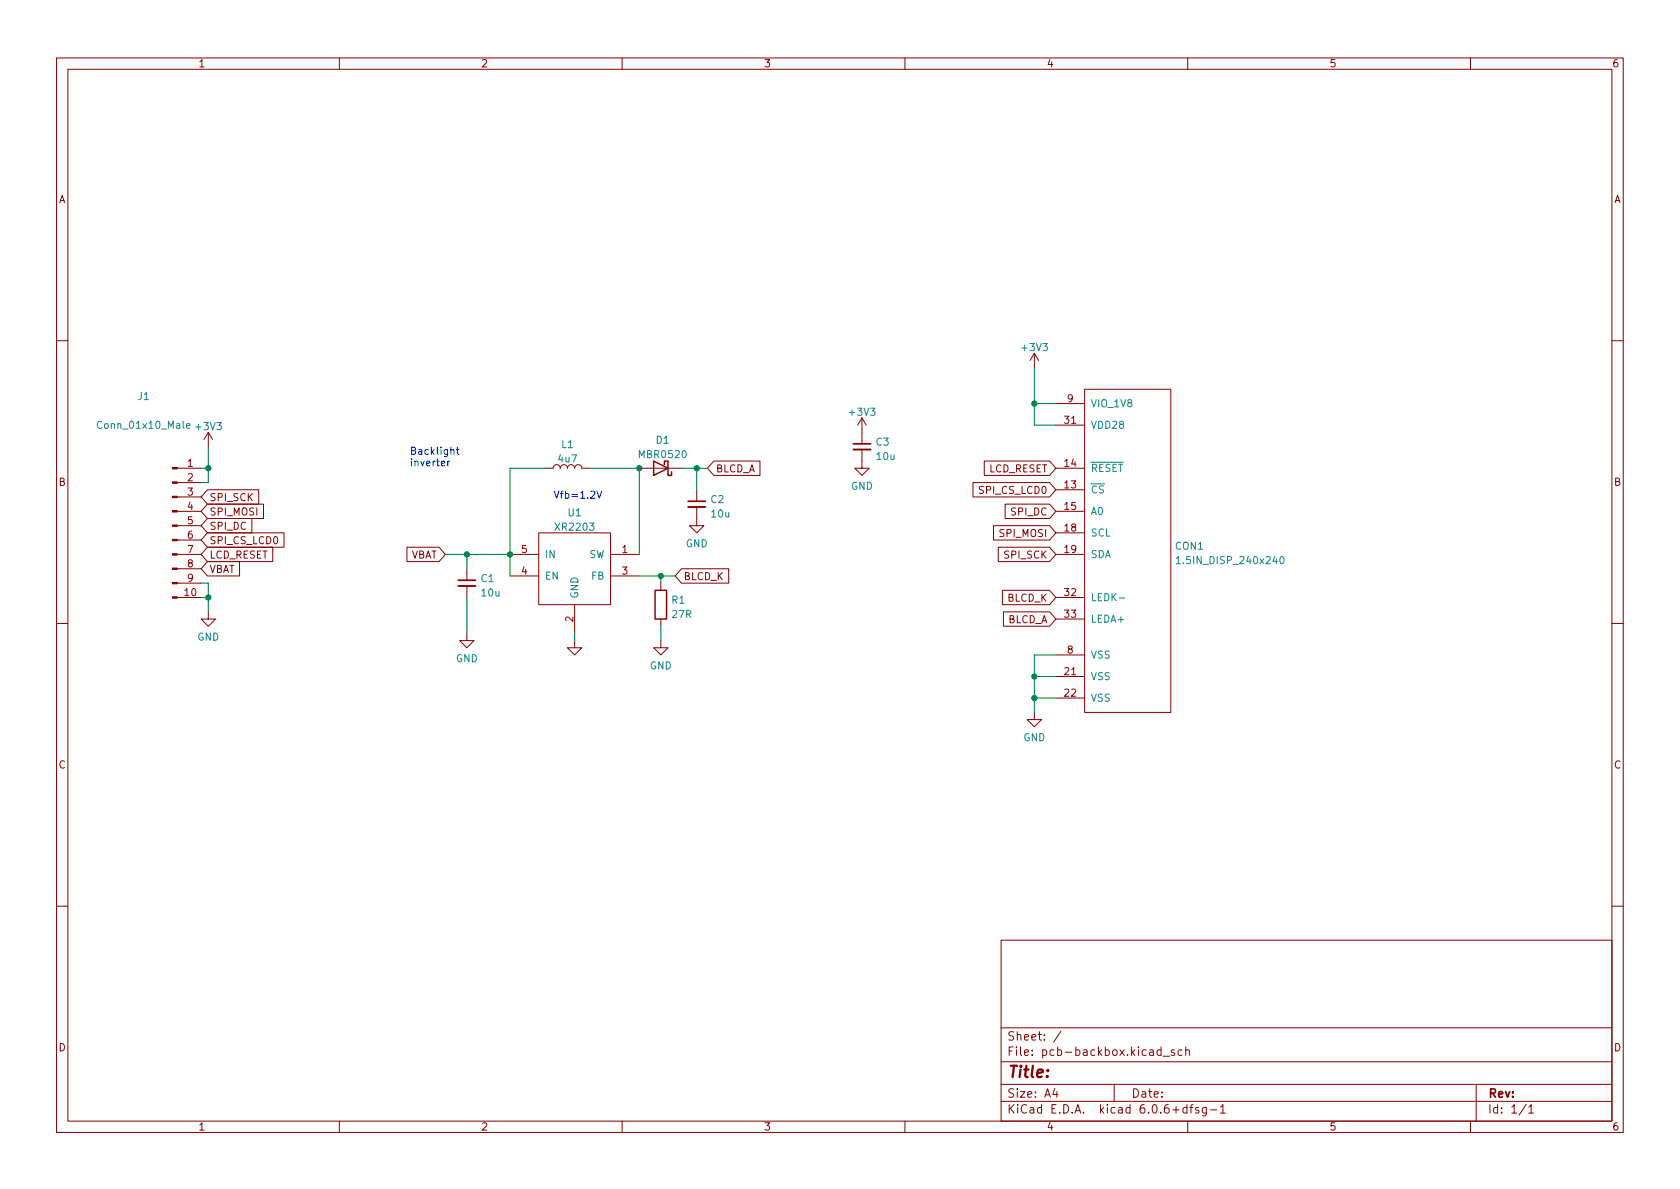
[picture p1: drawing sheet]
<svg xmlns="http://www.w3.org/2000/svg" width="297mm" height="210mm" viewBox="0 0 297 210" stroke-linecap="round" stroke-linejoin="round" font-family="sans-serif">
<g fill="none" stroke="#840000" stroke-width=".18">
<path d="M10 10.2h277v190.1h-277zM12 12.2h273v186.1h-273zM60 10.2v2M110 10.2v2M160 10.2v2M210 10.2v2M260 10.2v2M10 60.2h2M36.8 76.4l-.7 1.3M36.8 76.4v2.6M36.8 76.4l.8 1.3M152.4 79.5v3.3h1.3l-1.3 1.3-1.3-1.3h1.3"/>
<path d="M152.4 73.9l-.8 1.3M152.4 73.9v4.6M152.4 73.9l.8 1.3M182.9 62.5l-.8 1.2M182.9 62.5v2.5M182.9 62.5l.7 1.2M186.7 75.2h5.1M186.7 71.4h5.1M191.8 68.8h15.2v57.2h-15.2zM285 60.2h2M31.3 82.8h4.3M31.3 90.4h4.3"/>
<path d="M31.3 98h4.3M31.3 95.5h4.3M31.3 93h4.3M31.3 87.9h4.3M31.3 85.3h4.3M36.7 99.3h5.7v2.5h-5.7l-1.1-1.2zM36.7 96.8h11.5v2.5h-11.5l-1.1-1.3zM36.7 94.2h13.5v2.6h-13.5l-1.1-1.3zM36.7 86.6h9v2.5h-9l-1.1-1.2zM36.7 89.1h9.9v2.6h-9.9l-1.1-1.3zM36.7 91.7h7.8v2.5h-7.8l-1.1-1.2zM71.9 96.8h5.7l1.1 1.2-1.1 1.3h-5.7z"/>
<path d="M90.2 98h5M95.2 94.2h12.7v12.7h-12.7zM96.5 82.8h1.3a.64 .64 0 0 1 .6-.6 .64 .64 0 0 1 .7 .6 .64 .64 0 0 1 .6-.6 .64 .64 0 0 1 .6 .6 .64 .64 0 0 1 .7-.6 .64 .64 0 0 1 .6 .6 .64 .64 0 0 1 .6-.6 .64 .64 0 0 1 .7 .6h1.2M107.9 98h5.1M113 82.8h7.6M123.2 89.7v3.3h1.3l-1.3 1.2-1.3-1.2h1.3M123.2 86.6v2M126.2 81.5h8.2v2.6h-8.2l-1.1-1.3zM172 85.3h13.6l1.1 1.3-1.1 1.3h-13.6zM174 81.5h11.6l1.1 1.3-1.1 1.3h-11.6zM175.7 93h9.9l1.1 1.2-1.1 1.3h-9.9zM176.5 96.8h9.1l1.1 1.2-1.1 1.3h-9.1z"/>
<path d="M177.7 89.1h7.9l1.1 1.3-1.1 1.3h-7.9zM186.7 86.6h5.1M186.7 82.8h5.1M186.7 90.4h5.1M186.7 94.2h5.1M186.7 98h5.1M10 110.2h2M31.3 105.7h4.3M31.3 103.1h4.3M31.3 100.6h4.3M36.8 108.2v1.3h1.3l-1.3 1.2-1.2-1.2h1.2M82.5 112v1.3h1.3l-1.3 1.2-1.2-1.2h1.2"/>
<path d="M82.5 100.6v2M82.5 103.6v2.1M90.2 101.8h5M101.6 113.3v1.2h1.3l-1.3 1.3-1.3-1.3h1.3M101.6 106.9v5.1M107.9 101.8h5.1M116.8 113.3v1.2h1.3l-1.3 1.3-1.2-1.3h1.2M116.8 103.1v1.3M116.8 109.5v1.2M120.5 100.6h8.3v2.5h-8.3l-1.1-1.3zM177.2 104.4h8.4l1.1 1.3-1.1 1.2h-8.4zM177.4 108.2h8.2l1.1 1.3-1.1 1.2h-8.2z"/>
<path d="M186.7 119.6h5.1M186.7 105.7h5.1M186.7 109.5h5.1M186.7 115.8h5.1M285 110.2h2M182.9 126v1.2h1.2l-1.2 1.3-1.3-1.3h1.3M186.7 123.4h5.1M10 160.2h2M177 166.3h108v32h-108zM285 160.2h2M60 198.3v2M110 198.3v2"/>
<path d="M160 198.3v2M177 194.8h108M177 191.8h108M177 187.8h108M177 181.8h108M186.5 192.5l-.4 1h1M186.9 193v1M187.6 182.4l-1.3 1.9M197 191.8v3M205.3 185.7l-.4-.1-.3 .3v.4l.1 .3h.6M205.3 185.1v1.5M205.6 186.8h1.2"/>
<path d="M207.6 185.7l-.3-.1-.2 .2v.3l.5 .1v.4h-.5M209 185.7l-.4-.1-.3 .3v.4l.1 .3h.6M209.6 185.8l.3-.2 .3 .1 .1 .9M209.6 185.1v1.5M209.9 195.9l-.5-.1-.3 .3v.4l.2 .3h.6M209.9 195.3v1.5M210 198.3v2M210.4 195.8h.5M210.9 195.3l-.3 .2v1.3M211.9 195.9l-.3-.1-.2 .2v.3l.5 .1v.4h-.5M213.3 195.8v1.2l-.3 .3h-.4M213.3 195.9l-.4-.1-.3 .3v.4l.1 .3h.6"/>
<path d="M214 196.3h1.1M215.8 195.8l.4-.5v1.5M215.8 196.8h.8M260 198.3v2M261 191.8v6.5M269.9 195.3l-1.3 1.9M270.3 195.8l.4-.5v1.5M270.3 196.8h.9"/>
</g>
<path d="M150.9 79.5h3M121.7 89.7h3M81 103.6h3.1" fill="none" stroke="#840000" stroke-width=".33"/>
<path d="M150.9 78.5h3M121.7 88.6h3M81 102.6h3.1" fill="none" stroke="#840000" stroke-width=".3"/>
<path d="M33 75.3l.6-.1-.1-.2-.3-.1-.2 .2 .1 .6h.4M208 98.8l.3-.4v1.3M208 99.7h.7M226.4 98.5l.2-.1a.68 .68 0 0 1 .4 .6 .68 .68 0 0 1-.4 .7l-.2-.1-.1-.4zM197.9 105.7h.9" fill="none" stroke="#008484" stroke-width=".18"/>
<g fill="#840000" stroke="#840000" stroke-width=".18">
<path d="M30.5 105.5h.8v.3h-.8z"/>
<path d="M30.5 103h.8v.2h-.8z"/>
<path d="M30.5 100.5h.8v.2h-.8z"/>
<path d="M30.5 97.9h.8v.3h-.8z"/>
<path d="M30.5 95.4h.8v.2h-.8z"/>
<path d="M30.5 92.8h.8v.3h-.8z"/>
<path d="M30.5 90.3h.8v.2h-.8z"/>
<path d="M30.5 87.8h.8v.2h-.8z"/>
<path d="M30.5 85.2h.8v.3h-.8z"/>
<path d="M30.5 82.7h.8v.2h-.8z"/>
</g>
<path d="M115.6 81.5l2.5 1.3-2.5 1.3zM117.5 82.2v-.7h.6v2.6h.6v-.7M115.8 104.4h2.1v5.1h-2.1z" fill="none" stroke="#840000" stroke-width=".25"/>
<path d="M79.7 79.6l.2-.1 .3 .1 .1 .7M80.7 79.5h.5M80.9 79.1v1.1l.3 .1M79.2 81.5v.9M79.5 81.5l-.3 .3M105.5 86.8l.5 1.3 .4-1.3" fill="none" stroke="#0000c2" stroke-width=".18"/>
<g fill="none" stroke="#008400" stroke-width=".18">
<path d="M36.8 79v6.3h-1.2M182.9 65v10.2h3.8M182.9 71.4h3.8M35.6 82.8h1.2M78.7 98h11.5M82.5 98v2.6M96.5 82.8h-6.3v19M104.1 82.8h8.9v15.2M120.6 82.8h4.5M123.2 82.8v3.8M35.6 103.1h1.2v5.1M35.6 105.7h1.2"/>
<path d="M82.5 105.7v6.3M101.6 112v1.3M113 101.8h6.4M116.8 101.8v1.3M116.8 110.7v2.6M182.9 119.6h3.8M186.7 115.8h-3.8v10.2M182.9 123.4h3.8"/>
</g>
<g fill="#008400" stroke="#008400" stroke-width=".18">
<circle cx="36.8" cy="82.8" r=".46"/>
<circle cx="36.8" cy="105.7" r=".46"/>
<circle cx="182.9" cy="71.4" r=".46"/>
<circle cx="116.8" cy="101.8" r=".46"/>
<circle cx="182.9" cy="119.6" r=".46"/>
<circle cx="182.9" cy="123.4" r=".46"/>
<circle cx="82.5" cy="98" r=".46"/>
<circle cx="90.2" cy="98" r=".46"/>
<circle cx="123.2" cy="82.8" r=".46"/>
<circle cx="113" cy="82.8" r=".46"/>
</g>
<text font-size="2.8" fill="#840000" x="178" y="190.6">Title:</text>
<g font-size="2.1" fill="#840000">
<text x="178" y="184">Sheet: /</text>
<text x="178" y="186.7">File: pcb-backbox.kicad_sch</text>
<text x="178" y="196.9">KiCad E.D.A. kicad 6.0.6+dfsg-1</text>
<text x="178" y="194.1">Size: A4</text>
<text x="200" y="194.1">Date:</text>
<text x="263" y="194.1">Rev:</text>
<text x="263" y="196.9">Id: 1/1</text>
</g>
<g font-size="1.8" fill="#840000">
<text x="35" y="11.9">1</text>
<text x="85" y="11.9">2</text>
<text x="135" y="11.9">3</text>
<text x="185" y="11.9">4</text>
<text x="235" y="11.9">5</text>
<text x="285" y="11.9">6</text>
<text x="10.3" y="35.9">A</text>
<text x="285.3" y="35.9">A</text>
<text x="188.7" y="71.1">9</text>
<text x="188.2" y="74.9">31</text>
<text x="33.2" y="82.5">1</text>
<text x="126.5" y="83.5">BLCD_A</text>
<text x="174.7" y="83.5">LCD_RESET</text>
<text x="188.2" y="82.5">14</text>
<text x="10.3" y="85.9">B</text>
<text x="33.2" y="85.1">2</text>
<text x="33.2" y="87.6">3</text>
<text x="37" y="88.6">SPI_SCK</text>
<text x="173.4" y="87.3">SPI_CS_LCD0</text>
<text x="188.2" y="86.4">13</text>
<text x="285.3" y="85.9">B</text>
<text x="33.2" y="90.2">4</text>
<text x="33.2" y="92.7">5</text>
<text x="33.2" y="95.2">6</text>
<text x="37" y="91.1">SPI_MOSI</text>
<text x="37" y="93.7">SPI_DC</text>
<text x="176.9" y="95">SPI_MOSI</text>
<text x="178.9" y="91.1">SPI_DC</text>
<text x="188.2" y="90.2">15</text>
<text x="188.2" y="94">18</text>
<text x="33.2" y="97.8">7</text>
<text x="33.2" y="100.3">8</text>
<text x="37" y="101.3">VBAT</text>
<text x="37" y="98.8">LCD_RESET</text>
<text x="37" y="96.2">SPI_CS_LCD0</text>
<text x="72.5" y="98.8">VBAT</text>
<text x="92.2" y="101.6">4</text>
<text x="92.2" y="97.8">5</text>
<text x="110" y="97.8">1</text>
<text x="110" y="101.6">3</text>
<text x="177.7" y="98.8">SPI_SCK</text>
<text x="188.2" y="97.8">19</text>
<text x="32.7" y="105.4">10</text>
<text x="33.2" y="102.9">9</text>
<text x="120.8" y="102.6">BLCD_K</text>
<text x="178.1" y="106.4">BLCD_K</text>
<text x="188.2" y="105.4">32</text>
<text x="101.3" y="110" transform="rotate(-90 101.3 110)">2</text>
<text x="178.1" y="110.2">BLCD_A</text>
<text x="188.2" y="109.2">33</text>
<text x="188.2" y="119.4">21</text>
<text x="188.7" y="115.6">8</text>
<text x="188.2" y="123.2">22</text>
<text x="10.3" y="135.9">C</text>
<text x="285.3" y="135.9">C</text>
<text x="10.3" y="185.9">D</text>
<text x="285.3" y="185.9">D</text>
<text x="35" y="199.9">1</text>
<text x="85" y="199.9">2</text>
<text x="135" y="199.9">3</text>
<text x="185" y="199.9">4</text>
<text x="235" y="199.9">5</text>
<text x="285" y="199.9">6</text>
</g>
<g font-size="1.8" fill="#008484">
<text x="180.8" y="62.1">+3V3</text>
<text x="24.4" y="70.7">J1</text>
<text x="17.7" y="75.8">Conn_01x10_Male</text>
<text x="34.7" y="76">+3V3</text>
<text x="150.3" y="73.5">+3V3</text>
<text x="192.8" y="75.8">VDD28</text>
<text x="192.8" y="72">VIO_1V8</text>
<text x="98.8" y="81.8">4u7</text>
<text x="99.3" y="79.2">L1</text>
<text x="113.2" y="81">MBR0520</text>
<text x="116" y="78.5">D1</text>
<text x="154.9" y="78.8">C3</text>
<text x="155.1" y="81.3">10u</text>
<text x="192.8" y="83.4">~{RESET}</text>
<text x="125.7" y="89">C2</text>
<text x="150.4" y="86.6">GND</text>
<text x="192.8" y="87.2">~{CS}</text>
<text x="98.4" y="93.8">XR2203</text>
<text x="100.5" y="91.3">U1</text>
<text x="125.9" y="91.5">10u</text>
<text x="192.8" y="91.1">A0</text>
<text x="192.8" y="94.9">SCL</text>
<text x="96.3" y="98.7">IN</text>
<text x="104.1" y="98.7">SW</text>
<text x="121.2" y="96.8">GND</text>
<text x="192.8" y="98.7">SDA</text>
<text x="207.8" y="97.2">CON1</text>
<text x="208.9" y="99.7">1.5IN_DISP_240x240</text>
<text x="85.1" y="102.9">C1</text>
<text x="85.2" y="105.5">10u</text>
<text x="96.3" y="102.5">EN</text>
<text x="102.2" y="105.9" transform="rotate(-90 102.2 105.9)">GND</text>
<text x="104.6" y="102.5">FB</text>
<text x="118.8" y="106.7">R1</text>
<text x="192.8" y="106.3">LEDK-</text>
<text x="34.9" y="113.3">GND</text>
<text x="118.9" y="109.3">27R</text>
<text x="192.8" y="110.1">LEDA+</text>
<text x="80.6" y="117.1">GND</text>
<text x="114.9" y="118.4">GND</text>
<text x="192.8" y="116.5">VSS</text>
<text x="192.8" y="120.3">VSS</text>
<text x="192.8" y="124.1">VSS</text>
<text x="180.9" y="131.1">GND</text>
</g>
<g font-size="1.8" fill="#0000c2">
<text x="72.4" y="80.4">Backlight</text>
<text x="72.4" y="82.4">inverter</text>
<text x="97.8" y="88.2">Vfb=1.2V</text>
</g>
</svg>
